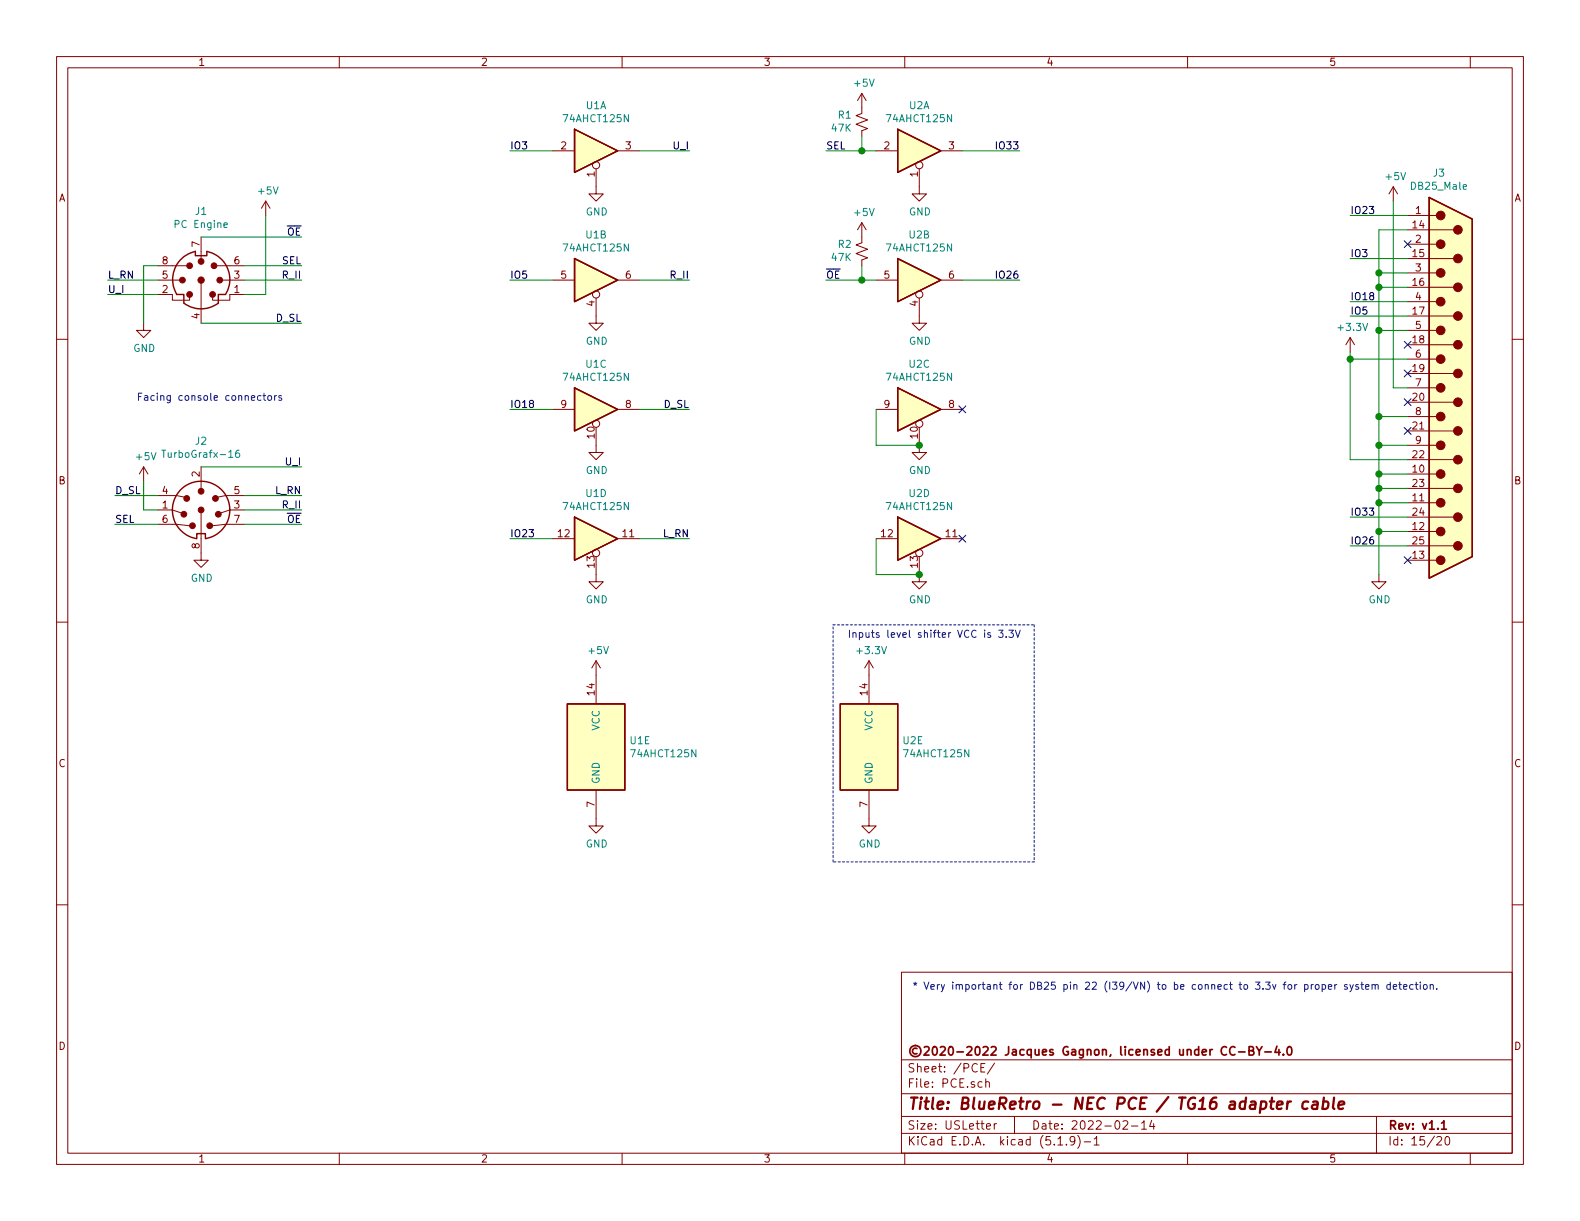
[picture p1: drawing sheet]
EESchema Schematic File Version 4
EELAYER 30 0
EELAYER END
$Descr USLetter 11000 8500
encoding utf-8
Sheet 15 20
Title "BlueRetro - NEC PCE / TG16 adapter cable"
Date "2022-02-14"
Rev "v1.1"
Comp "©2020-2022 Jacques Gagnon, licensed under CC-BY-4.0"
Comment1 ""
Comment2 ""
Comment3 ""
Comment4 ""
$EndDescr
Text Notes 6350 6900 0    50   ~ 0
* Very important for DB25 pin 22 (I39/VN) to be connect to 3.3v for proper system detection.
$Comp
L 74xx:74LS125 U?
U 1 1
P 4150 1050
AR Path="/5F127084/608C37B7" Ref="U?"  Part="1" 
AR Path="/5F1E85DD/608C37B7" Ref="U?"  Part="1" 
AR Path="/5F2C5C0D/608C37B7" Ref="U?"  Part="1" 
AR Path="/6066AE04/608C37B7" Ref="U?"  Part="1" 
AR Path="/60737FF4/608C37B7" Ref="U?"  Part="1" 
AR Path="/6088F484/608C37B7" Ref="U1"  Part="1" 
F 0 "U1" H 4150 1367 50  0000 C CNN
F 1 "74AHCT125N" H 4150 1276 50  0000 C CNN
F 2 "" H 4150 1050 50  0001 C CNN
F 3 "http://www.ti.com/lit/gpn/sn74LS125" H 4150 1050 50  0001 C CNN
	1    4150 1050
	1    0    0    -1  
$EndComp
$Comp
L 74xx:74LS125 U?
U 2 1
P 4150 1950
AR Path="/5F127084/608C37BD" Ref="U?"  Part="2" 
AR Path="/5F1E85DD/608C37BD" Ref="U?"  Part="2" 
AR Path="/5F2C5C0D/608C37BD" Ref="U?"  Part="2" 
AR Path="/6066AE04/608C37BD" Ref="U?"  Part="2" 
AR Path="/60737FF4/608C37BD" Ref="U?"  Part="2" 
AR Path="/6088F484/608C37BD" Ref="U1"  Part="2" 
F 0 "U1" H 4150 2267 50  0000 C CNN
F 1 "74AHCT125N" H 4150 2176 50  0000 C CNN
F 2 "" H 4150 1950 50  0001 C CNN
F 3 "http://www.ti.com/lit/gpn/sn74LS125" H 4150 1950 50  0001 C CNN
	2    4150 1950
	1    0    0    -1  
$EndComp
$Comp
L 74xx:74LS125 U?
U 3 1
P 4150 2850
AR Path="/5F127084/608C37C3" Ref="U?"  Part="3" 
AR Path="/5F1E85DD/608C37C3" Ref="U?"  Part="3" 
AR Path="/5F2C5C0D/608C37C3" Ref="U?"  Part="3" 
AR Path="/6066AE04/608C37C3" Ref="U?"  Part="3" 
AR Path="/60737FF4/608C37C3" Ref="U?"  Part="3" 
AR Path="/6088F484/608C37C3" Ref="U1"  Part="3" 
F 0 "U1" H 4150 3167 50  0000 C CNN
F 1 "74AHCT125N" H 4150 3076 50  0000 C CNN
F 2 "" H 4150 2850 50  0001 C CNN
F 3 "http://www.ti.com/lit/gpn/sn74LS125" H 4150 2850 50  0001 C CNN
	3    4150 2850
	1    0    0    -1  
$EndComp
$Comp
L 74xx:74LS125 U?
U 4 1
P 4150 3750
AR Path="/5F127084/608C37C9" Ref="U?"  Part="4" 
AR Path="/5F1E85DD/608C37C9" Ref="U?"  Part="4" 
AR Path="/5F2C5C0D/608C37C9" Ref="U?"  Part="4" 
AR Path="/6066AE04/608C37C9" Ref="U?"  Part="4" 
AR Path="/60737FF4/608C37C9" Ref="U?"  Part="4" 
AR Path="/6088F484/608C37C9" Ref="U1"  Part="4" 
F 0 "U1" H 4150 4067 50  0000 C CNN
F 1 "74AHCT125N" H 4150 3976 50  0000 C CNN
F 2 "" H 4150 3750 50  0001 C CNN
F 3 "http://www.ti.com/lit/gpn/sn74LS125" H 4150 3750 50  0001 C CNN
	4    4150 3750
	1    0    0    -1  
$EndComp
$Comp
L Connector:DB25_Male J?
U 1 1
P 10100 2700
AR Path="/5F127084/608C37CF" Ref="J?"  Part="1" 
AR Path="/5F1E85DD/608C37CF" Ref="J?"  Part="1" 
AR Path="/5F2C5C0D/608C37CF" Ref="J?"  Part="1" 
AR Path="/6066AE04/608C37CF" Ref="J?"  Part="1" 
AR Path="/60737FF4/608C37CF" Ref="J?"  Part="1" 
AR Path="/6088F484/608C37CF" Ref="J3"  Part="1" 
F 0 "J3" H 10018 1208 50  0000 C CNN
F 1 "DB25_Male" H 10018 1299 50  0000 C CNN
F 2 "" H 10100 2700 50  0001 C CNN
F 3 " ~" H 10100 2700 50  0001 C CNN
	1    10100 2700
	1    0    0    1   
$EndComp
$Comp
L 74xx:74LS125 U?
U 1 1
P 6400 1050
AR Path="/5F127084/608C37D5" Ref="U?"  Part="1" 
AR Path="/5F1E85DD/608C37D5" Ref="U?"  Part="1" 
AR Path="/5F2C5C0D/608C37D5" Ref="U?"  Part="1" 
AR Path="/6066AE04/608C37D5" Ref="U?"  Part="1" 
AR Path="/60737FF4/608C37D5" Ref="U?"  Part="1" 
AR Path="/6088F484/608C37D5" Ref="U2"  Part="1" 
F 0 "U2" H 6400 1367 50  0000 C CNN
F 1 "74AHCT125N" H 6400 1276 50  0000 C CNN
F 2 "" H 6400 1050 50  0001 C CNN
F 3 "http://www.ti.com/lit/gpn/sn74LS125" H 6400 1050 50  0001 C CNN
	1    6400 1050
	1    0    0    -1  
$EndComp
$Comp
L 74xx:74LS125 U?
U 2 1
P 6400 1950
AR Path="/5F127084/608C37DB" Ref="U?"  Part="2" 
AR Path="/5F1E85DD/608C37DB" Ref="U?"  Part="2" 
AR Path="/5F2C5C0D/608C37DB" Ref="U?"  Part="2" 
AR Path="/6066AE04/608C37DB" Ref="U?"  Part="2" 
AR Path="/60737FF4/608C37DB" Ref="U?"  Part="2" 
AR Path="/6088F484/608C37DB" Ref="U2"  Part="2" 
F 0 "U2" H 6400 2267 50  0000 C CNN
F 1 "74AHCT125N" H 6400 2176 50  0000 C CNN
F 2 "" H 6400 1950 50  0001 C CNN
F 3 "http://www.ti.com/lit/gpn/sn74LS125" H 6400 1950 50  0001 C CNN
	2    6400 1950
	1    0    0    -1  
$EndComp
$Comp
L 74xx:74LS125 U?
U 3 1
P 6400 2850
AR Path="/5F127084/608C37E1" Ref="U?"  Part="3" 
AR Path="/5F1E85DD/608C37E1" Ref="U?"  Part="3" 
AR Path="/5F2C5C0D/608C37E1" Ref="U?"  Part="3" 
AR Path="/6066AE04/608C37E1" Ref="U?"  Part="3" 
AR Path="/60737FF4/608C37E1" Ref="U?"  Part="3" 
AR Path="/6088F484/608C37E1" Ref="U2"  Part="3" 
F 0 "U2" H 6400 3167 50  0000 C CNN
F 1 "74AHCT125N" H 6400 3076 50  0000 C CNN
F 2 "" H 6400 2850 50  0001 C CNN
F 3 "http://www.ti.com/lit/gpn/sn74LS125" H 6400 2850 50  0001 C CNN
	3    6400 2850
	1    0    0    -1  
$EndComp
$Comp
L 74xx:74LS125 U?
U 4 1
P 6400 3750
AR Path="/5F127084/608C37E7" Ref="U?"  Part="4" 
AR Path="/5F1E85DD/608C37E7" Ref="U?"  Part="4" 
AR Path="/5F2C5C0D/608C37E7" Ref="U?"  Part="4" 
AR Path="/6066AE04/608C37E7" Ref="U?"  Part="4" 
AR Path="/60737FF4/608C37E7" Ref="U?"  Part="4" 
AR Path="/6088F484/608C37E7" Ref="U2"  Part="4" 
F 0 "U2" H 6400 4067 50  0000 C CNN
F 1 "74AHCT125N" H 6400 3976 50  0000 C CNN
F 2 "" H 6400 3750 50  0001 C CNN
F 3 "http://www.ti.com/lit/gpn/sn74LS125" H 6400 3750 50  0001 C CNN
	4    6400 3750
	1    0    0    -1  
$EndComp
$Comp
L 74xx:74LS125 U?
U 5 1
P 6050 5200
AR Path="/5F127084/608C37ED" Ref="U?"  Part="5" 
AR Path="/5F1E85DD/608C37ED" Ref="U?"  Part="5" 
AR Path="/5F2C5C0D/608C37ED" Ref="U?"  Part="5" 
AR Path="/6066AE04/608C37ED" Ref="U?"  Part="5" 
AR Path="/60737FF4/608C37ED" Ref="U?"  Part="5" 
AR Path="/6088F484/608C37ED" Ref="U2"  Part="5" 
F 0 "U2" H 6280 5246 50  0000 L CNN
F 1 "74AHCT125N" H 6280 5155 50  0000 L CNN
F 2 "" H 6050 5200 50  0001 C CNN
F 3 "http://www.ti.com/general/docs/suppproductinfo.tsp?distId=10&gotoUrl=http%3A%2F%2Fwww.ti.com%2Flit%2Fgpn%2Fsn74ahct125" H 6050 5200 50  0001 C CNN
	5    6050 5200
	1    0    0    -1  
$EndComp
$Comp
L 74xx:74LS125 U?
U 5 1
P 4150 5200
AR Path="/5F127084/608C37F3" Ref="U?"  Part="5" 
AR Path="/5F1E85DD/608C37F3" Ref="U?"  Part="5" 
AR Path="/5F2C5C0D/608C37F3" Ref="U?"  Part="5" 
AR Path="/6066AE04/608C37F3" Ref="U?"  Part="5" 
AR Path="/60737FF4/608C37F3" Ref="U?"  Part="5" 
AR Path="/6088F484/608C37F3" Ref="U1"  Part="5" 
F 0 "U1" H 4380 5246 50  0000 L CNN
F 1 "74AHCT125N" H 4380 5155 50  0000 L CNN
F 2 "" H 4150 5200 50  0001 C CNN
F 3 "http://www.ti.com/general/docs/suppproductinfo.tsp?distId=10&gotoUrl=http%3A%2F%2Fwww.ti.com%2Flit%2Fgpn%2Fsn74ahct125" H 4150 5200 50  0001 C CNN
	5    4150 5200
	1    0    0    -1  
$EndComp
$Comp
L power:+5V #PWR?
U 1 1
P 9700 1400
AR Path="/5F127084/608C37F9" Ref="#PWR?"  Part="1" 
AR Path="/5F1E85DD/608C37F9" Ref="#PWR?"  Part="1" 
AR Path="/5F2C5C0D/608C37F9" Ref="#PWR?"  Part="1" 
AR Path="/6066AE04/608C37F9" Ref="#PWR?"  Part="1" 
AR Path="/60737FF4/608C37F9" Ref="#PWR?"  Part="1" 
AR Path="/6088F484/608C37F9" Ref="#PWR?"  Part="1" 
F 0 "#PWR?" H 9700 1250 50  0001 C CNN
F 1 "+5V" H 9715 1573 50  0000 C CNN
F 2 "" H 9700 1400 50  0001 C CNN
F 3 "" H 9700 1400 50  0001 C CNN
	1    9700 1400
	1    0    0    -1  
$EndComp
$Comp
L power:GND #PWR?
U 1 1
P 9600 4000
AR Path="/5F127084/608C37FF" Ref="#PWR?"  Part="1" 
AR Path="/5F1E85DD/608C37FF" Ref="#PWR?"  Part="1" 
AR Path="/5F2C5C0D/608C37FF" Ref="#PWR?"  Part="1" 
AR Path="/6066AE04/608C37FF" Ref="#PWR?"  Part="1" 
AR Path="/60737FF4/608C37FF" Ref="#PWR?"  Part="1" 
AR Path="/6088F484/608C37FF" Ref="#PWR?"  Part="1" 
F 0 "#PWR?" H 9600 3750 50  0001 C CNN
F 1 "GND" H 9605 3827 50  0000 C CNN
F 2 "" H 9600 4000 50  0001 C CNN
F 3 "" H 9600 4000 50  0001 C CNN
	1    9600 4000
	1    0    0    -1  
$EndComp
Wire Wire Line
	9800 2300 9600 2300
Wire Wire Line
	9800 3100 9600 3100
Wire Wire Line
	9700 2700 9800 2700
$Comp
L power:+3.3V #PWR?
U 1 1
P 9400 2450
AR Path="/5F127084/608C3808" Ref="#PWR?"  Part="1" 
AR Path="/5F1E85DD/608C3808" Ref="#PWR?"  Part="1" 
AR Path="/5F2C5C0D/608C3808" Ref="#PWR?"  Part="1" 
AR Path="/6066AE04/608C3808" Ref="#PWR?"  Part="1" 
AR Path="/60737FF4/608C3808" Ref="#PWR?"  Part="1" 
AR Path="/6088F484/608C3808" Ref="#PWR?"  Part="1" 
F 0 "#PWR?" H 9400 2300 50  0001 C CNN
F 1 "+3.3V" H 9415 2623 50  0000 C CNN
F 2 "" H 9400 2450 50  0001 C CNN
F 3 "" H 9400 2450 50  0001 C CNN
	1    9400 2450
	1    0    0    -1  
$EndComp
$Comp
L power:GND #PWR?
U 1 1
P 6400 4000
AR Path="/5F127084/608C380E" Ref="#PWR?"  Part="1" 
AR Path="/5F1E85DD/608C380E" Ref="#PWR?"  Part="1" 
AR Path="/5F2C5C0D/608C380E" Ref="#PWR?"  Part="1" 
AR Path="/6066AE04/608C380E" Ref="#PWR?"  Part="1" 
AR Path="/60737FF4/608C380E" Ref="#PWR?"  Part="1" 
AR Path="/6088F484/608C380E" Ref="#PWR?"  Part="1" 
F 0 "#PWR?" H 6400 3750 50  0001 C CNN
F 1 "GND" H 6405 3827 50  0000 C CNN
F 2 "" H 6400 4000 50  0001 C CNN
F 3 "" H 6400 4000 50  0001 C CNN
	1    6400 4000
	1    0    0    -1  
$EndComp
$Comp
L power:GND #PWR?
U 1 1
P 6400 3100
AR Path="/5F127084/608C3814" Ref="#PWR?"  Part="1" 
AR Path="/5F1E85DD/608C3814" Ref="#PWR?"  Part="1" 
AR Path="/5F2C5C0D/608C3814" Ref="#PWR?"  Part="1" 
AR Path="/6066AE04/608C3814" Ref="#PWR?"  Part="1" 
AR Path="/60737FF4/608C3814" Ref="#PWR?"  Part="1" 
AR Path="/6088F484/608C3814" Ref="#PWR?"  Part="1" 
F 0 "#PWR?" H 6400 2850 50  0001 C CNN
F 1 "GND" H 6405 2927 50  0000 C CNN
F 2 "" H 6400 3100 50  0001 C CNN
F 3 "" H 6400 3100 50  0001 C CNN
	1    6400 3100
	1    0    0    -1  
$EndComp
$Comp
L power:GND #PWR?
U 1 1
P 6400 1300
AR Path="/5F127084/608C381A" Ref="#PWR?"  Part="1" 
AR Path="/5F1E85DD/608C381A" Ref="#PWR?"  Part="1" 
AR Path="/5F2C5C0D/608C381A" Ref="#PWR?"  Part="1" 
AR Path="/6066AE04/608C381A" Ref="#PWR?"  Part="1" 
AR Path="/60737FF4/608C381A" Ref="#PWR?"  Part="1" 
AR Path="/6088F484/608C381A" Ref="#PWR?"  Part="1" 
F 0 "#PWR?" H 6400 1050 50  0001 C CNN
F 1 "GND" H 6405 1127 50  0000 C CNN
F 2 "" H 6400 1300 50  0001 C CNN
F 3 "" H 6400 1300 50  0001 C CNN
	1    6400 1300
	1    0    0    -1  
$EndComp
$Comp
L power:GND #PWR?
U 1 1
P 6400 2200
AR Path="/5F127084/608C3820" Ref="#PWR?"  Part="1" 
AR Path="/5F1E85DD/608C3820" Ref="#PWR?"  Part="1" 
AR Path="/5F2C5C0D/608C3820" Ref="#PWR?"  Part="1" 
AR Path="/6066AE04/608C3820" Ref="#PWR?"  Part="1" 
AR Path="/60737FF4/608C3820" Ref="#PWR?"  Part="1" 
AR Path="/6088F484/608C3820" Ref="#PWR?"  Part="1" 
F 0 "#PWR?" H 6400 1950 50  0001 C CNN
F 1 "GND" H 6405 2027 50  0000 C CNN
F 2 "" H 6400 2200 50  0001 C CNN
F 3 "" H 6400 2200 50  0001 C CNN
	1    6400 2200
	1    0    0    -1  
$EndComp
$Comp
L power:GND #PWR?
U 1 1
P 4150 2200
AR Path="/5F127084/608C3826" Ref="#PWR?"  Part="1" 
AR Path="/5F1E85DD/608C3826" Ref="#PWR?"  Part="1" 
AR Path="/5F2C5C0D/608C3826" Ref="#PWR?"  Part="1" 
AR Path="/6066AE04/608C3826" Ref="#PWR?"  Part="1" 
AR Path="/60737FF4/608C3826" Ref="#PWR?"  Part="1" 
AR Path="/6088F484/608C3826" Ref="#PWR?"  Part="1" 
F 0 "#PWR?" H 4150 1950 50  0001 C CNN
F 1 "GND" H 4155 2027 50  0000 C CNN
F 2 "" H 4150 2200 50  0001 C CNN
F 3 "" H 4150 2200 50  0001 C CNN
	1    4150 2200
	1    0    0    -1  
$EndComp
$Comp
L power:GND #PWR?
U 1 1
P 4150 4000
AR Path="/5F127084/608C382C" Ref="#PWR?"  Part="1" 
AR Path="/5F1E85DD/608C382C" Ref="#PWR?"  Part="1" 
AR Path="/5F2C5C0D/608C382C" Ref="#PWR?"  Part="1" 
AR Path="/6066AE04/608C382C" Ref="#PWR?"  Part="1" 
AR Path="/60737FF4/608C382C" Ref="#PWR?"  Part="1" 
AR Path="/6088F484/608C382C" Ref="#PWR?"  Part="1" 
F 0 "#PWR?" H 4150 3750 50  0001 C CNN
F 1 "GND" H 4155 3827 50  0000 C CNN
F 2 "" H 4150 4000 50  0001 C CNN
F 3 "" H 4150 4000 50  0001 C CNN
	1    4150 4000
	1    0    0    -1  
$EndComp
$Comp
L power:GND #PWR?
U 1 1
P 4150 1300
AR Path="/5F127084/608C3832" Ref="#PWR?"  Part="1" 
AR Path="/5F1E85DD/608C3832" Ref="#PWR?"  Part="1" 
AR Path="/5F2C5C0D/608C3832" Ref="#PWR?"  Part="1" 
AR Path="/6066AE04/608C3832" Ref="#PWR?"  Part="1" 
AR Path="/60737FF4/608C3832" Ref="#PWR?"  Part="1" 
AR Path="/6088F484/608C3832" Ref="#PWR?"  Part="1" 
F 0 "#PWR?" H 4150 1050 50  0001 C CNN
F 1 "GND" H 4155 1127 50  0000 C CNN
F 2 "" H 4150 1300 50  0001 C CNN
F 3 "" H 4150 1300 50  0001 C CNN
	1    4150 1300
	1    0    0    -1  
$EndComp
$Comp
L power:GND #PWR?
U 1 1
P 4150 3100
AR Path="/5F127084/608C3838" Ref="#PWR?"  Part="1" 
AR Path="/5F1E85DD/608C3838" Ref="#PWR?"  Part="1" 
AR Path="/5F2C5C0D/608C3838" Ref="#PWR?"  Part="1" 
AR Path="/6066AE04/608C3838" Ref="#PWR?"  Part="1" 
AR Path="/60737FF4/608C3838" Ref="#PWR?"  Part="1" 
AR Path="/6088F484/608C3838" Ref="#PWR?"  Part="1" 
F 0 "#PWR?" H 4150 2850 50  0001 C CNN
F 1 "GND" H 4155 2927 50  0000 C CNN
F 2 "" H 4150 3100 50  0001 C CNN
F 3 "" H 4150 3100 50  0001 C CNN
	1    4150 3100
	1    0    0    -1  
$EndComp
$Comp
L power:GND #PWR?
U 1 1
P 6050 5700
AR Path="/5F127084/608C383E" Ref="#PWR?"  Part="1" 
AR Path="/5F1E85DD/608C383E" Ref="#PWR?"  Part="1" 
AR Path="/5F2C5C0D/608C383E" Ref="#PWR?"  Part="1" 
AR Path="/6066AE04/608C383E" Ref="#PWR?"  Part="1" 
AR Path="/60737FF4/608C383E" Ref="#PWR?"  Part="1" 
AR Path="/6088F484/608C383E" Ref="#PWR?"  Part="1" 
F 0 "#PWR?" H 6050 5450 50  0001 C CNN
F 1 "GND" H 6055 5527 50  0000 C CNN
F 2 "" H 6050 5700 50  0001 C CNN
F 3 "" H 6050 5700 50  0001 C CNN
	1    6050 5700
	1    0    0    -1  
$EndComp
$Comp
L power:GND #PWR?
U 1 1
P 4150 5700
AR Path="/5F127084/608C3844" Ref="#PWR?"  Part="1" 
AR Path="/5F1E85DD/608C3844" Ref="#PWR?"  Part="1" 
AR Path="/5F2C5C0D/608C3844" Ref="#PWR?"  Part="1" 
AR Path="/6066AE04/608C3844" Ref="#PWR?"  Part="1" 
AR Path="/60737FF4/608C3844" Ref="#PWR?"  Part="1" 
AR Path="/6088F484/608C3844" Ref="#PWR?"  Part="1" 
F 0 "#PWR?" H 4150 5450 50  0001 C CNN
F 1 "GND" H 4155 5527 50  0000 C CNN
F 2 "" H 4150 5700 50  0001 C CNN
F 3 "" H 4150 5700 50  0001 C CNN
	1    4150 5700
	1    0    0    -1  
$EndComp
$Comp
L power:+3.3V #PWR?
U 1 1
P 6050 4700
AR Path="/5F127084/608C384A" Ref="#PWR?"  Part="1" 
AR Path="/5F1E85DD/608C384A" Ref="#PWR?"  Part="1" 
AR Path="/5F2C5C0D/608C384A" Ref="#PWR?"  Part="1" 
AR Path="/6066AE04/608C384A" Ref="#PWR?"  Part="1" 
AR Path="/60737FF4/608C384A" Ref="#PWR?"  Part="1" 
AR Path="/6088F484/608C384A" Ref="#PWR?"  Part="1" 
F 0 "#PWR?" H 6050 4550 50  0001 C CNN
F 1 "+3.3V" H 6065 4873 50  0000 C CNN
F 2 "" H 6050 4700 50  0001 C CNN
F 3 "" H 6050 4700 50  0001 C CNN
	1    6050 4700
	1    0    0    -1  
$EndComp
$Comp
L power:+5V #PWR?
U 1 1
P 4150 4700
AR Path="/5F127084/608C3850" Ref="#PWR?"  Part="1" 
AR Path="/5F1E85DD/608C3850" Ref="#PWR?"  Part="1" 
AR Path="/5F2C5C0D/608C3850" Ref="#PWR?"  Part="1" 
AR Path="/6066AE04/608C3850" Ref="#PWR?"  Part="1" 
AR Path="/60737FF4/608C3850" Ref="#PWR?"  Part="1" 
AR Path="/6088F484/608C3850" Ref="#PWR?"  Part="1" 
F 0 "#PWR?" H 4150 4550 50  0001 C CNN
F 1 "+5V" H 4165 4873 50  0000 C CNN
F 2 "" H 4150 4700 50  0001 C CNN
F 3 "" H 4150 4700 50  0001 C CNN
	1    4150 4700
	1    0    0    -1  
$EndComp
Text Notes 5900 4450 0    50   ~ 0
Inputs level shifter VCC is 3.3V
Wire Wire Line
	3850 1050 3550 1050
Wire Wire Line
	3850 1950 3550 1950
Wire Wire Line
	4450 1050 4800 1050
Wire Wire Line
	4450 1950 4800 1950
Wire Wire Line
	6100 1050 6000 1050
Wire Wire Line
	6100 1950 6000 1950
Wire Wire Line
	6700 1950 7100 1950
Wire Wire Line
	6700 1050 7100 1050
Text Label 7100 1950 2    50   ~ 0
IO26
$Comp
L power:GND #PWR?
U 1 1
P 1000 2250
AR Path="/5F127084/608C3860" Ref="#PWR?"  Part="1" 
AR Path="/5F1E85DD/608C3860" Ref="#PWR?"  Part="1" 
AR Path="/5F2C5C0D/608C3860" Ref="#PWR?"  Part="1" 
AR Path="/6066AE04/608C3860" Ref="#PWR?"  Part="1" 
AR Path="/60737FF4/608C3860" Ref="#PWR?"  Part="1" 
AR Path="/6088F484/608C3860" Ref="#PWR?"  Part="1" 
F 0 "#PWR?" H 1000 2000 50  0001 C CNN
F 1 "GND" H 1005 2077 50  0000 C CNN
F 2 "" H 1000 2250 50  0001 C CNN
F 3 "" H 1000 2250 50  0001 C CNN
	1    1000 2250
	1    0    0    -1  
$EndComp
Wire Wire Line
	9400 2500 9400 2450
Wire Wire Line
	9400 2500 9800 2500
Text Label 3550 1050 0    50   ~ 0
IO3
Text Label 3550 1950 0    50   ~ 0
IO5
Text Label 5750 1950 0    50   ~ 0
~OE~
Text Label 5750 1050 0    50   ~ 0
SEL
Text Label 4800 1050 2    50   ~ 0
U_I
Text Label 4800 1950 2    50   ~ 0
R_II
Text Label 7100 1050 2    50   ~ 0
IO33
Wire Notes Line
	5800 6000 5800 4350
Wire Wire Line
	9600 2300 9600 2900
Connection ~ 9600 3100
Wire Wire Line
	9800 2900 9600 2900
Connection ~ 9600 2900
Wire Wire Line
	9600 2900 9600 3100
NoConn ~ 9800 3900
NoConn ~ 9800 1700
NoConn ~ 9800 2400
NoConn ~ 9800 2600
NoConn ~ 9800 2800
NoConn ~ 9800 3000
Wire Wire Line
	9800 3300 9600 3300
Connection ~ 9600 3300
Wire Wire Line
	9800 3400 9600 3400
Connection ~ 9600 3400
Wire Wire Line
	9600 3400 9600 3300
Wire Notes Line
	5800 4350 7200 4350
Wire Notes Line
	7200 4350 7200 6000
Wire Notes Line
	7200 6000 5800 6000
Wire Wire Line
	9600 3400 9600 3500
Wire Wire Line
	9800 3500 9600 3500
Connection ~ 9600 3500
Wire Wire Line
	9800 3700 9600 3700
Connection ~ 9600 3700
Wire Wire Line
	9600 3700 9600 4000
Text Notes 950  2800 0    50   ~ 0
Facing console connectors 
NoConn ~ 6700 2850
NoConn ~ 6700 3750
Wire Wire Line
	6100 2850 6100 3100
Wire Wire Line
	6100 3100 6400 3100
Connection ~ 6400 3100
Wire Wire Line
	6400 4000 6100 4000
Wire Wire Line
	6100 4000 6100 3750
Connection ~ 6400 4000
$Comp
L Connector_Gaming:PCE_CDI_Mini-DIN-8 J?
U 1 1
P 1400 1950
AR Path="/60737FF4/608C38A4" Ref="J?"  Part="1" 
AR Path="/6088F484/608C38A4" Ref="J1"  Part="1" 
F 0 "J1" H 1400 2431 50  0000 C CNN
F 1 "PC Engine" H 1400 2340 50  0000 C CNN
F 2 "" V 1390 1940 50  0001 C CNN
F 3 "http://service.powerdynamics.com/ec/Catalog17/Section%2011.pdf" V 1390 1940 50  0001 C CNN
	1    1400 1950
	1    0    0    -1  
$EndComp
Wire Wire Line
	9700 1400 9700 2700
Text Label 9400 1500 0    50   ~ 0
IO23
Wire Wire Line
	9600 3100 9600 3300
Wire Wire Line
	9400 2500 9400 3200
Wire Wire Line
	9400 3200 9800 3200
Connection ~ 9400 2500
Wire Wire Line
	9800 1600 9600 1600
Wire Wire Line
	9600 1600 9600 1900
Connection ~ 9600 2300
Wire Wire Line
	9800 1900 9600 1900
Connection ~ 9600 1900
Wire Wire Line
	9600 1900 9600 2000
Wire Wire Line
	9800 2000 9600 2000
Connection ~ 9600 2000
Wire Wire Line
	9600 2000 9600 2300
Wire Wire Line
	9600 3500 9600 3700
Wire Wire Line
	9800 1800 9400 1800
Wire Wire Line
	9400 1500 9800 1500
Wire Wire Line
	9800 2100 9400 2100
Wire Wire Line
	9800 2200 9400 2200
Wire Wire Line
	9800 3600 9400 3600
Wire Wire Line
	9800 3800 9400 3800
$Comp
L Connector_Gaming:TG16_DIN-8 J2
U 1 1
P 1400 3550
F 0 "J2" H 1400 4031 50  0000 C CNN
F 1 "TurboGrafx-16" H 1400 3940 50  0000 C CNN
F 2 "" H 1400 3550 50  0001 C CNN
F 3 "http://www.mouser.com/ds/2/18/40_c091_abd_e-75918.pdf" H 1400 3550 50  0001 C CNN
	1    1400 3550
	1    0    0    -1  
$EndComp
Text Label 9400 1800 0    50   ~ 0
IO3
Text Label 9400 2100 0    50   ~ 0
IO18
Text Label 9400 2200 0    50   ~ 0
IO5
Text Label 9400 3600 0    50   ~ 0
IO33
Text Label 9400 3800 0    50   ~ 0
IO26
Wire Wire Line
	4450 2850 4800 2850
Wire Wire Line
	4450 3750 4800 3750
Wire Wire Line
	3850 2850 3550 2850
Wire Wire Line
	3850 3750 3550 3750
Text Label 4800 2850 2    50   ~ 0
D_SL
Text Label 3550 2850 0    50   ~ 0
IO18
Text Label 3550 3750 0    50   ~ 0
IO23
Text Label 4800 3750 2    50   ~ 0
L_RN
Wire Wire Line
	1400 1650 2100 1650
Wire Wire Line
	1700 1850 2100 1850
Wire Wire Line
	1700 1950 2100 1950
Wire Wire Line
	1400 2250 2100 2250
$Comp
L power:+5V #PWR?
U 1 1
P 1850 1500
AR Path="/5F127084/60910F24" Ref="#PWR?"  Part="1" 
AR Path="/5F1E85DD/60910F24" Ref="#PWR?"  Part="1" 
AR Path="/5F2C5C0D/60910F24" Ref="#PWR?"  Part="1" 
AR Path="/6066AE04/60910F24" Ref="#PWR?"  Part="1" 
AR Path="/60737FF4/60910F24" Ref="#PWR?"  Part="1" 
AR Path="/6088F484/60910F24" Ref="#PWR?"  Part="1" 
F 0 "#PWR?" H 1850 1350 50  0001 C CNN
F 1 "+5V" H 1865 1673 50  0000 C CNN
F 2 "" H 1850 1500 50  0001 C CNN
F 3 "" H 1850 1500 50  0001 C CNN
	1    1850 1500
	1    0    0    -1  
$EndComp
Wire Wire Line
	1700 2050 1850 2050
Wire Wire Line
	1850 2050 1850 1500
Wire Wire Line
	1100 1850 1000 1850
Wire Wire Line
	1000 1850 1000 2250
Text Label 2100 1650 2    50   ~ 0
~OE~
Text Label 2100 1950 2    50   ~ 0
R_II
Text Label 2100 1850 2    50   ~ 0
SEL
Text Label 2100 2250 2    50   ~ 0
D_SL
Text Label 750  2050 0    50   ~ 0
U_I
Text Label 750  1950 0    50   ~ 0
L_RN
Wire Wire Line
	750  1950 1100 1950
Wire Wire Line
	750  2050 1100 2050
$Comp
L power:GND #PWR?
U 1 1
P 1400 3850
AR Path="/5F127084/6092E66E" Ref="#PWR?"  Part="1" 
AR Path="/5F1E85DD/6092E66E" Ref="#PWR?"  Part="1" 
AR Path="/5F2C5C0D/6092E66E" Ref="#PWR?"  Part="1" 
AR Path="/6066AE04/6092E66E" Ref="#PWR?"  Part="1" 
AR Path="/60737FF4/6092E66E" Ref="#PWR?"  Part="1" 
AR Path="/6088F484/6092E66E" Ref="#PWR?"  Part="1" 
F 0 "#PWR?" H 1400 3600 50  0001 C CNN
F 1 "GND" H 1405 3677 50  0000 C CNN
F 2 "" H 1400 3850 50  0001 C CNN
F 3 "" H 1400 3850 50  0001 C CNN
	1    1400 3850
	1    0    0    -1  
$EndComp
Wire Wire Line
	1700 3450 2100 3450
Wire Wire Line
	1700 3550 2100 3550
Wire Wire Line
	1700 3650 2100 3650
Wire Wire Line
	1100 3450 800  3450
Wire Wire Line
	1100 3650 800  3650
$Comp
L power:+5V #PWR?
U 1 1
P 1000 3350
AR Path="/5F127084/60940B4D" Ref="#PWR?"  Part="1" 
AR Path="/5F1E85DD/60940B4D" Ref="#PWR?"  Part="1" 
AR Path="/5F2C5C0D/60940B4D" Ref="#PWR?"  Part="1" 
AR Path="/6066AE04/60940B4D" Ref="#PWR?"  Part="1" 
AR Path="/60737FF4/60940B4D" Ref="#PWR?"  Part="1" 
AR Path="/6088F484/60940B4D" Ref="#PWR?"  Part="1" 
F 0 "#PWR?" H 1000 3200 50  0001 C CNN
F 1 "+5V" H 1015 3523 50  0000 C CNN
F 2 "" H 1000 3350 50  0001 C CNN
F 3 "" H 1000 3350 50  0001 C CNN
	1    1000 3350
	1    0    0    -1  
$EndComp
Wire Wire Line
	1100 3550 1000 3550
Wire Wire Line
	1000 3550 1000 3350
Text Label 800  3450 0    50   ~ 0
D_SL
Text Label 800  3650 0    50   ~ 0
SEL
Text Label 2100 3450 2    50   ~ 0
L_RN
Text Label 2100 3550 2    50   ~ 0
R_II
Text Label 2100 3650 2    50   ~ 0
~OE~
Wire Wire Line
	1400 3250 2100 3250
Text Label 2100 3250 2    50   ~ 0
U_I
$Comp
L Device:R_Small_US R1
U 1 1
P 6000 850
F 0 "R1" H 5933 804 50  0000 R CNN
F 1 "47K" H 5933 895 50  0000 R CNN
F 2 "" H 6000 850 50  0001 C CNN
F 3 "~" H 6000 850 50  0001 C CNN
	1    6000 850 
	1    0    0    1   
$EndComp
$Comp
L Device:R_Small_US R2
U 1 1
P 6000 1750
F 0 "R2" H 5933 1704 50  0000 R CNN
F 1 "47K" H 5933 1795 50  0000 R CNN
F 2 "" H 6000 1750 50  0001 C CNN
F 3 "~" H 6000 1750 50  0001 C CNN
	1    6000 1750
	1    0    0    1   
$EndComp
$Comp
L power:+5V #PWR?
U 1 1
P 6000 750
AR Path="/5F127084/6088F27B" Ref="#PWR?"  Part="1" 
AR Path="/5F1E85DD/6088F27B" Ref="#PWR?"  Part="1" 
AR Path="/5F2C5C0D/6088F27B" Ref="#PWR?"  Part="1" 
AR Path="/6066AE04/6088F27B" Ref="#PWR?"  Part="1" 
AR Path="/60737FF4/6088F27B" Ref="#PWR?"  Part="1" 
AR Path="/6088F484/6088F27B" Ref="#PWR?"  Part="1" 
F 0 "#PWR?" H 6000 600 50  0001 C CNN
F 1 "+5V" H 6015 923 50  0000 C CNN
F 2 "" H 6000 750 50  0001 C CNN
F 3 "" H 6000 750 50  0001 C CNN
	1    6000 750 
	1    0    0    -1  
$EndComp
$Comp
L power:+5V #PWR?
U 1 1
P 6000 1650
AR Path="/5F127084/6088F7DA" Ref="#PWR?"  Part="1" 
AR Path="/5F1E85DD/6088F7DA" Ref="#PWR?"  Part="1" 
AR Path="/5F2C5C0D/6088F7DA" Ref="#PWR?"  Part="1" 
AR Path="/6066AE04/6088F7DA" Ref="#PWR?"  Part="1" 
AR Path="/60737FF4/6088F7DA" Ref="#PWR?"  Part="1" 
AR Path="/6088F484/6088F7DA" Ref="#PWR?"  Part="1" 
F 0 "#PWR?" H 6000 1500 50  0001 C CNN
F 1 "+5V" H 6015 1823 50  0000 C CNN
F 2 "" H 6000 1650 50  0001 C CNN
F 3 "" H 6000 1650 50  0001 C CNN
	1    6000 1650
	1    0    0    -1  
$EndComp
Wire Wire Line
	6000 950  6000 1050
Connection ~ 6000 1050
Wire Wire Line
	6000 1050 5750 1050
Wire Wire Line
	6000 1850 6000 1950
Connection ~ 6000 1950
Wire Wire Line
	6000 1950 5750 1950
$EndSCHEMATC
